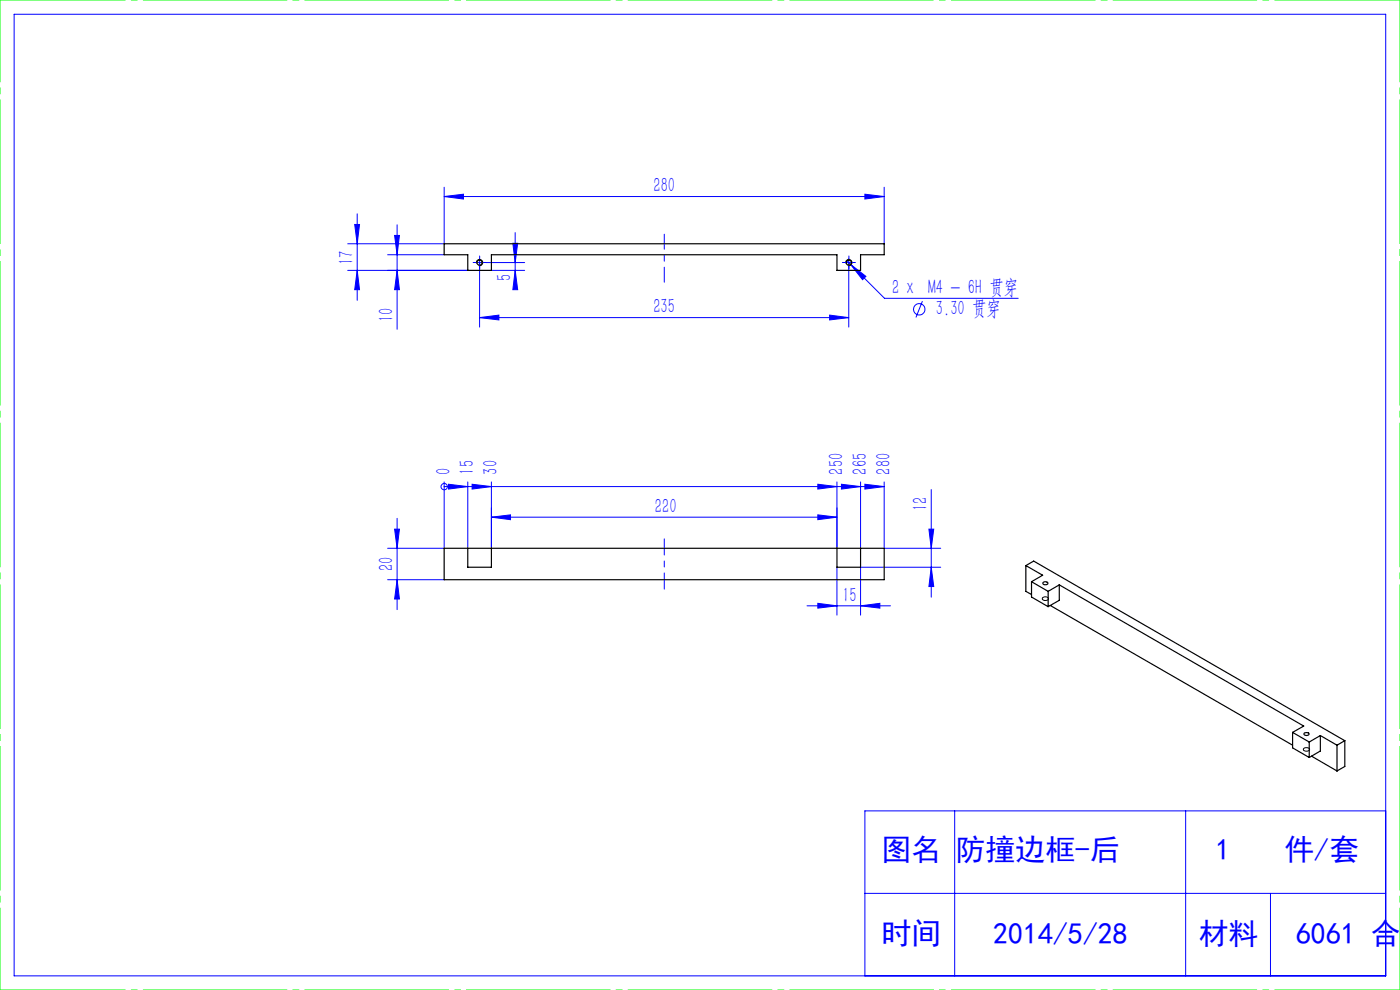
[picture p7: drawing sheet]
<svg xmlns="http://www.w3.org/2000/svg" width="297mm" height="210mm" viewBox="0 0 297 210" stroke-linecap="round" stroke-linejoin="round" font-family="sans-serif">
<g fill="none" stroke="#00f" stroke-width=".21">
<path d="M3 3h291v204h-291zM94.2 39.7v12h-20.4M187.6 39.7v12M73.8 57.4h25.4M75.2 47.6h1.1l-.5 4.1zM75.8 45.4v18.3M75.8 57.4l.5 4h-1.1zM82.2 54h12M83.7 49.9h1l-.5 4.1zM84.2 47.7v22.1M84.2 57.4l.5 4h-1zM94.2 41.7l4.1-.5v1z"/>
<path d="M94.2 41.7h93.4M100.9 55.7h1.7M101.7 54.8v14.6M103.1 55.7h8.2M104.2 57.4h7.1M108.8 51.6h1l-.5 4.1zM109.3 49.3v11.8M109.3 57.4l.5 4h-1zM179.2 55.7h1.7M179.7 55.3l7.9 8h28.4M180.1 54.8v14.6M180.4 56.1l3.3 2.5-.7 .7z"/>
<path d="M183.5 41.2l4.1 .5-4.1 .5zM101.7 67.4l4.1-.6v1.1zM101.7 67.4h78.4M176 66.8l4.1 .6-4.1 .5zM195.7 63.9l-1.4 3.4M83.7 112.2h1l-.5 4.1zM84.2 110v19.3M94.2 103.2h.1M94.2 102.2v14.1h-12M94.2 103.2h93.4M95.1 102.7l4.1 .5-4.1 .5zM99.2 102.2v14.1"/>
<path d="M100.2 102.7l4 .5-4 .5zM104.2 109.7l4.1-.5v1zM104.2 109.7h73.4M104.2 102.2v14.1M173.5 109.2l4.1 .5-4.1 .5zM173.5 102.7l4.1 .5-4.1 .5zM177.6 102.2v14.1M178.5 102.7l4.1 .5-4.1 .5zM182.6 102.2v14.1M183.5 102.7l4.1 .5-4.1 .5zM187.6 102.2v14.1h12M197.1 112.2h1l-.5 4.1z"/>
<path d="M197.6 103.8v22.9M82.2 123h12M84.2 123l.5 4.1h-1zM171.2 128.5h17.7M173.5 128l4.1 .5-4.1 .5zM177.6 120.3v10.2M182.6 128.5l4.1-.5v1zM197.6 120.3l.5 4.1h-1zM199.6 120.3h-17v10.2M202.5 172v35M251.5 172v35M294 172h-110.5v35"/>
<path d="M183.5 189.5h110.5M269.5 189.5v17.5"/>
<circle cx="195" cy="65.6" r="1.21"/>
<circle cx="94.3" cy="103.2" r=".68"/>
</g>
<path d="M101.1 55.9a.65 .65 0 0 1 .6-.9 .65 .65 0 0 1 .7 .8 .65 .65 0 0 1-.8 .5M179.4 55.9a.67 .67 0 0 1 .6-.9 .67 .67 0 0 1 .7 .8 .67 .67 0 0 1-.8 .5M221.2 126.8a.75 .75 0 0 1 1.2 .3 .73 .73 0 0 1-.7 .3 .73 .73 0 0 1-.6-.5zM276.6 158.7a.76 .76 0 0 1 1.2 .4 .75 .75 0 0 1-1.3-.2z" fill="none" stroke="#000" stroke-width=".21"/>
<path d="M140.9 49.7v10.2" fill="none" stroke="#00f" stroke-width=".21" stroke-dasharray="30.5 1.3 1.3 1.3" stroke-dashoffset="27.3"/>
<path d="M140.9 114.3v10.7" fill="none" stroke="#00f" stroke-width=".21" stroke-dasharray="30.5 1.3 1.3 1.3" stroke-dashoffset="27.1"/>
<path d="M0 0h297M0 210h297" fill="none" stroke="#0f0" stroke-width=".21" stroke-dasharray="30.5 1.3 1.3 1.3" stroke-dashoffset="3.9"/>
<path d="M0 210v-210M297 210v-210" fill="none" stroke="#0f0" stroke-width=".21" stroke-dasharray="30.5 1.3 1.3 1.3" stroke-dashoffset="13.1"/>
<path d="M100.9 55.7h-.5M101.8 54.8v-.5M101.8 56.5v.6M102.6 55.7h.5M179.3 55.7h-.6M180.1 54.8v-.5M180.1 56.5v.6M180.9 55.7h.6" fill="none" stroke="#00f" stroke-width=".21" stroke-dasharray="30.5 1.3 1.3 1.3"/>
<g fill="#00f">
<path d="M95.1 102.7l4.1 .5-4.1 .5zM100.2 102.7l4 .5-4 .5zM173.5 102.7l4.1 .5-4.1 .5zM178.5 102.7l4.1 .5-4.1 .5zM183.5 102.7l4.1 .5-4.1 .5z"/>
<path d="M183.5 41.2l4.1 .5-4.1 .5zM94.2 41.7l4.1-.5v1zM182.6 128.5l4.1-.5v1zM173.5 128l4.1 .5-4.1 .5z"/>
<path d="M180.4 56.1l2.6 3.2 .7-.7zM104.2 109.7l4.1-.5v1zM173.5 109.2l4.1 .5-4.1 .5z"/>
<path d="M84.2 57.4l.5 4h-1zM83.7 49.9h1l-.5 4.1zM75.8 57.4l.5 4h-1.1zM75.2 47.6h1.1l-.5 4.1zM109.3 57.4l.5 4h-1zM108.8 51.6h1l-.5 4.1z"/>
<path d="M197.1 112.2h1l-.5 4.1zM197.6 120.3l.5 4.1h-1zM83.7 112.2h1l-.5 4.1zM84.2 123l.5 4.1h-1z"/>
<path d="M101.7 67.4l4.1-.6v1.1zM176 66.8l4.1 .6-4.1 .5z"/>
</g>
<g fill="none" stroke="#000" stroke-width=".25">
<path d="M94.2 51.7h93.4v2.3h-5v3.4h-5v-3.4h-73.4v3.4h-5v-3.4h-5zM94.2 116.3h93.4v6.7h-93.4zM99.2 116.3v4h5v-4M177.6 116.3v4h5v-4M217.6 120l1.7-1 66 38.1M217.6 120l3.6 2-2.4 1.4M217.6 120v5.4l1.2 .7M218.8 123.4l3.6 2M218.8 123.4v3.2l3.6 2.1M221.4 123.5l.4-.1 .5 .2a.52 .52 0 0 1-.5 .4 .52 .52 0 0 1-.5-.4zM222.4 125.4v3.3M222.8 128.4l51.4 29.7"/>
<path d="M224.7 124.1l51.9 29.9-2.4 1.4M224.7 124.1l-2.3 1.3M224.7 124.1v3.2l-2.3 1.4M274.2 155.4l3.5 2M274.2 155.4v3.2l3.5 2.1M276.8 155.5l.3-.1 .6 .2a.51 .51 0 0 1-.5 .4 .51 .51 0 0 1-.6-.4zM277.7 157.4v3.3M280.1 156l3.5 2.1M280.1 156l-2.4 1.4M280.1 156v3.3l-2.4 1.4M283.6 158.1v5.4M285.3 157.1l-1.7 1"/>
<path d="M285.3 157.1v5.5l-1.7 .9M278.2 160.4l5.4 3.1"/>
<circle cx="101.7" cy="55.7" r=".54"/>
<circle cx="180.1" cy="55.7" r=".55"/>
</g>
<g font-size="6.3" fill="#00f">
<text x="187" y="182.5">图名</text>
<text x="202.7" y="182.5">防撞边框-后</text>
<text x="257.8" y="182.5">1</text>
<text x="272.5" y="182.5">件/套</text>
<text x="187" y="200.3">时间</text>
<text x="210.7" y="200.3">2014/5/28</text>
<text x="254.3" y="200.3">材料</text>
<text x="274.9" y="200.3">6061 合金</text>
</g>
<g font-size="4.4" fill="#00f">
<text x="138.6" y="40.8">280</text>
<text x="74.9" y="56.2" transform="rotate(-90 74.9 56.2)">17</text>
<text x="108.4" y="59.5" transform="rotate(-90 108.4 59.5)">5</text>
<text x="189.2" y="62.4">2 x M4 - 6H 贯穿</text>
<text x="83.4" y="68.3" transform="rotate(-90 83.4 68.3)">10</text>
<text x="138.6" y="66.5">235</text>
<text x="198.6" y="66.9">3.30 贯穿</text>
<text x="95.5" y="100.7" transform="rotate(-90 95.5 100.7)">0</text>
<text x="100.5" y="100.7" transform="rotate(-90 100.5 100.7)">15</text>
<text x="105.6" y="100.7" transform="rotate(-90 105.6 100.7)">30</text>
<text x="178.9" y="100.7" transform="rotate(-90 178.9 100.7)">250</text>
<text x="183.9" y="100.7" transform="rotate(-90 183.9 100.7)">265</text>
<text x="188.9" y="100.7" transform="rotate(-90 188.9 100.7)">280</text>
<text x="138.9" y="108.8">220</text>
<text x="196.7" y="108.4" transform="rotate(-90 196.7 108.4)">12</text>
<text x="83.4" y="121.2" transform="rotate(-90 83.4 121.2)">20</text>
<text x="178.7" y="127.6">15</text>
</g>
</svg>
